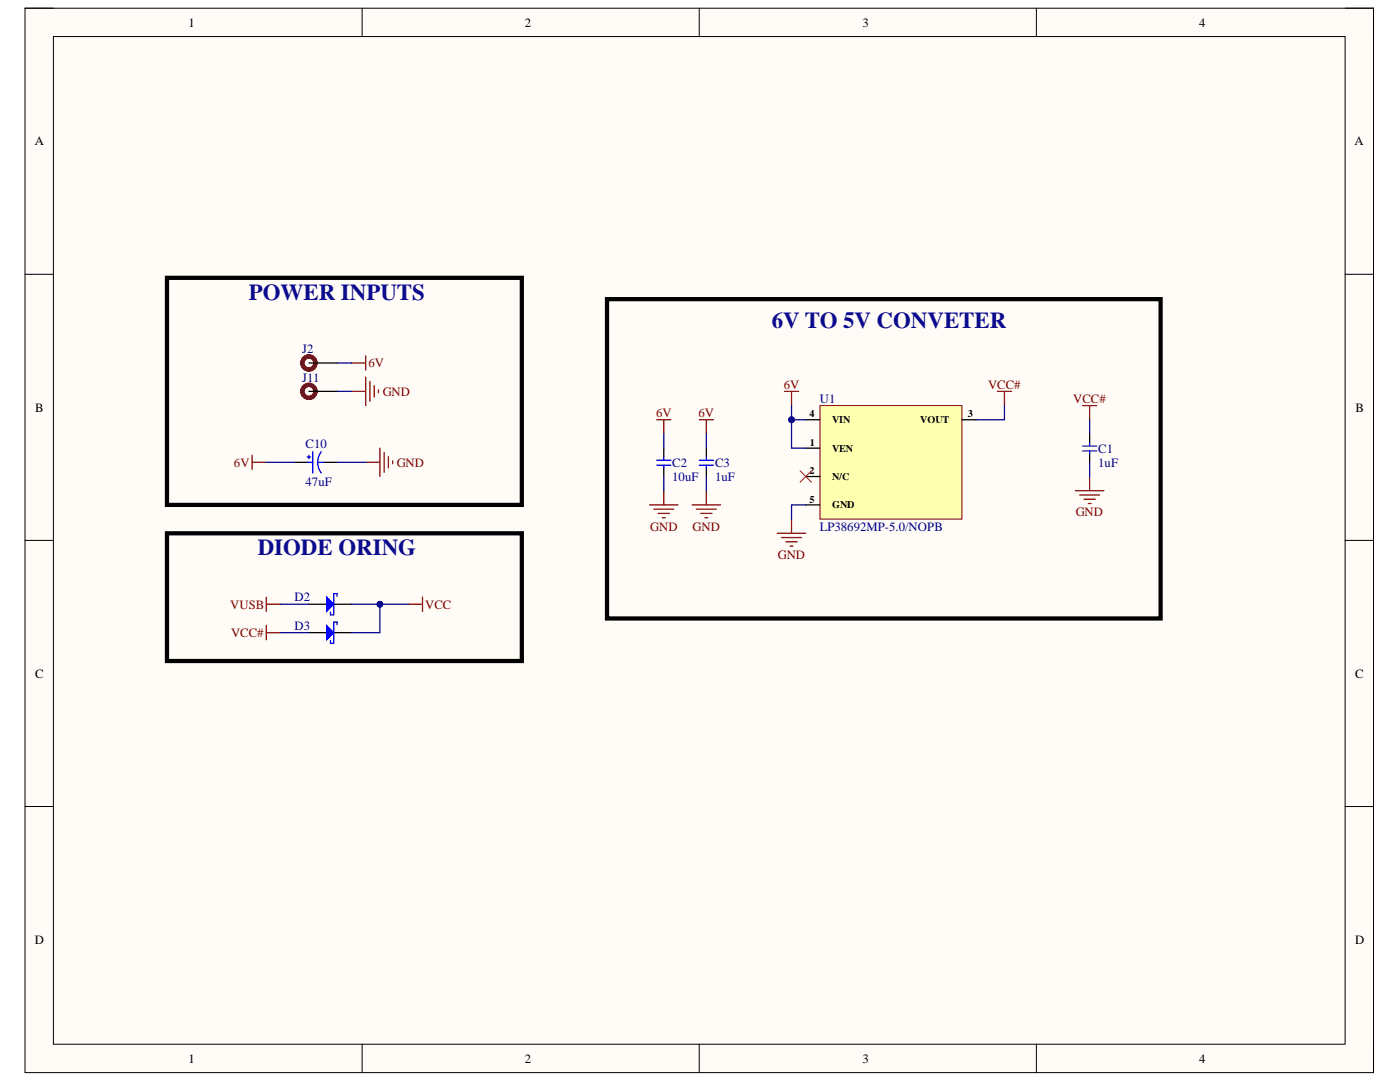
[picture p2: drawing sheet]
<svg xmlns="http://www.w3.org/2000/svg" width="279mm" height="216mm" viewBox="0 0 279 216" stroke-linecap="round" stroke-linejoin="round" font-family="sans-serif">
<path d="M5 1.6h269.1v212.4h-269.1z" fill-rule="evenodd" fill="#fffcf8"/>
<path d="M5 1.6h269.1v212.4h-269.1z" fill="none" stroke="#000" stroke-width=".2"/>
<path d="M10.7 7.3h257.7v201.1h-257.7z" fill-rule="evenodd" fill="#fffcf8"/>
<g fill="none" stroke="#000" stroke-width=".2">
<path d="M5 1.6h5.7M10.7 7.3h257.7v201.1h-257.7zM72.3 1.6v5.7M139.6 1.6v5.7M206.8 1.6v5.7M268.4 1.6h5.7v5.7M5 54.7h5.7M268.4 54.7h5.7M5 107.8h5.7M268.4 107.8h5.7M5 160.9h5.7M268.4 160.9h5.7"/>
<path d="M72.3 208.4v5.6M139.6 208.4v5.6M206.8 208.4v5.6M274.1 208.4v5.6"/>
</g>
<path d="M58.8 92.3h2.9M64.5 92.3h2.8M132.5 89.4v1.7M132.5 93.2v1.9M141 89.4v1.7M141 93.2v1.9M217.5 86.6v1.7M217.5 90.4v1.9" fill="none" stroke="#000" stroke-width=".25"/>
<g fill="none" stroke="#00f" stroke-width=".25">
<path d="M61.3 91.2h.7M61.4 92.3h1M61.7 90.8v.7M62.4 90.1v4.3M63.4 92.3h1.1M64.1 90.1a3.5 3.5 0 0 0 0 4.3M131.1 92.8h2.8M131.1 91.8h2.8M132.5 91.1v.6M132.5 92.8v.6M139.6 92.8h2.8M139.6 91.8h2.8"/>
<path d="M141 91.1v.6M141 92.8v.6M216 90h2.9M216 89h2.9M217.5 88.3v.6M217.5 90v.6"/>
</g>
<g fill="none" stroke="#800000" stroke-width=".25">
<path d="M70.1 72.4h2.9M70.1 78.1h2.9M73 71v2.8M73 75.3v5.6M73.8 76.1v4M74.7 77v2.2M75.5 77.8v.6M50.3 92.3h2.8M50.3 90.8v2.9M73 92.3h2.8M75.8 89.4v5.7M76.7 90.3v3.9"/>
<path d="M77.5 91.1v2.3M78.4 92v.5M131.1 83.8h2.8M132.5 83.8v2.8M132.5 97.9v2.8M139.6 83.8h2.8M141 83.8v2.8M141 97.9v2.8M214.6 97.9h5.7M215.5 98.8h3.9M216 80.9h2.9M216.3 99.6h2.3"/>
<path d="M217.5 80.9v2.9M217.5 95.1v2.8M129.6 100.7h5.7M130.5 101.6h4M131.3 102.4h2.3M132.2 103.3h.6M138.1 100.7h5.7M139 101.6h4M139.8 102.4h2.3M140.7 103.3h.6M217.2 100.5h.5"/>
</g>
<path d="M33.3 55.4h70.8v45.3h-70.8zM121.1 59.7h110.5v63.7h-110.5z" fill="none" stroke="#000" stroke-width=".85"/>
<path d="M163.6 80.9h28.4v22.7h-28.4z" fill-rule="evenodd" fill="#ffffb0"/>
<path d="M163.6 80.9h28.4v22.7h-28.4z" fill="none" stroke="#800000" stroke-width=".2"/>
<path d="M61.7 72.4h5.6M61.7 78.1h5.6M160.8 83.8h2.8M160.8 89.4h2.8M160.8 95.1h2.8M192 83.8h2.8M160.8 100.7h2.8M61.7 120.6h3.5M66.6 120.6h3.5" fill="none" stroke="#000" stroke-width=".25"/>
<g fill="none" stroke="#800000" stroke-width=".25">
<path d="M156.6 78.1h2.8M158 78.1v2.8M199 78.1h2.9M200.5 78.1v2.8M53.1 119.2v2.8M84.3 119.2v2.8M155.1 106.4h5.7M156 107.3h3.9M156.8 108.1h2.3M157.7 109h.5M158 103.6v2.8M53.1 124.8v2.9"/>
<path d="M53.1 120.6h2.9M53.1 126.2h2.9M81.5 120.6h2.8"/>
</g>
<path d="M159.7 93.9l2.2 2.3M161.9 93.9l-2.2 2.3" fill="none" stroke="#f00" stroke-width=".2"/>
<path d="M33.3 106.4h70.8v25.5h-70.8z" fill="none" stroke="#000" stroke-width=".85"/>
<g fill="none" stroke="#5b0f00" stroke-width=".85">
<circle cx="61.6" cy="72.4" r="1.3"/>
<circle cx="61.6" cy="78.1" r="1.3"/>
</g>
<path d="M65.2 119.2l1.4 1.4-1.4 1.4z" fill="#00f"/>
<path d="M65.2 119.2l1.4 1.4-1.4 1.4zM66.6 118.4v4.3M66.6 118.4h.7v.6M66 122.1v.6h.6" fill="none" stroke="#00f" stroke-width=".25"/>
<path d="M61.7 126.2h3.5M66.6 126.2h3.5" fill="none" stroke="#000" stroke-width=".25"/>
<path d="M65.2 124.8l1.4 1.4-1.4 1.5z" fill="#00f"/>
<path d="M65.2 124.8l1.4 1.4-1.4 1.5zM66 127.8v.6h.6M66.6 124.1v4.3M66.6 124.1h.7v.6" fill="none" stroke="#00f" stroke-width=".25"/>
<path d="M67.3 72.4h2.8M67.3 78.1h2.8M53.1 92.3h5.7M67.3 92.3h5.7M132.5 86.6v2.8M132.5 95.1v2.8M141 86.6v2.8M141 95.1v2.8M160.8 83.8h-2.8v5.6h2.8M217.5 83.8v2.8M217.5 92.3v2.8" fill="none" stroke="#000080" stroke-width=".25"/>
<circle cx="158" cy="83.8" r=".57" fill="#000080"/>
<circle cx="158" cy="83.8" r=".57" fill="none" stroke="#000080" stroke-width=".2"/>
<path d="M158 80.9v2.9" fill="none" stroke="#000080" stroke-width=".25"/>
<circle cx="158" cy="83.8" r=".57" fill="#000080"/>
<circle cx="158" cy="83.8" r=".57" fill="none" stroke="#000080" stroke-width=".2"/>
<path d="M200.5 80.9v2.9h-5.7M160.8 100.7h-2.8v2.9M56 120.6h5.7M70.1 120.6h5.7v5.6h-5.7" fill="none" stroke="#000080" stroke-width=".25"/>
<circle cx="75.8" cy="120.6" r=".57" fill="#000080"/>
<circle cx="75.8" cy="120.6" r=".57" fill="none" stroke="#000080" stroke-width=".2"/>
<path d="M75.8 120.6h5.7" fill="none" stroke="#000080" stroke-width=".25"/>
<circle cx="75.8" cy="120.6" r=".57" fill="#000080"/>
<circle cx="75.8" cy="120.6" r=".57" fill="none" stroke="#000080" stroke-width=".2"/>
<path d="M56 126.2h5.7" fill="none" stroke="#000080" stroke-width=".25"/>
<g font-size="4.6" fill="#0b0b8e">
<text x="49.7" y="59.8">POWER INPUTS</text>
<text x="154" y="65.5">6V TO 5V CONVETER</text>
<text x="51.4" y="110.8">DIODE ORING</text>
</g>
<g font-size="2.5">
<text x="37.6" y="5.3">1</text>
<text x="104.7" y="5.3">2</text>
<text x="172.1" y="5.3">3</text>
<text x="239.3" y="5.3">4</text>
<text x="6.9" y="29">A</text>
<text x="270.4" y="29">A</text>
<text x="7" y="82.1">B</text>
<text x="270.5" y="82.1">B</text>
<text x="7" y="135.2">C</text>
<text x="270.4" y="135.2">C</text>
<text x="6.9" y="188.3">D</text>
<text x="270.4" y="188.3">D</text>
<text x="37.6" y="212.1">1</text>
<text x="104.7" y="212.1">2</text>
<text x="172.1" y="212.1">3</text>
<text x="239.3" y="212.1">4</text>
</g>
<g font-size="2.5" fill="#000080">
<text x="60.3" y="70.5">J2</text>
<text x="60.3" y="76.2">J11</text>
<text x="163.6" y="80.3">U1</text>
<text x="61" y="89.3">C10</text>
<text x="134.2" y="93.1">C2</text>
<text x="134.2" y="96">10uF</text>
<text x="142.7" y="93.1">C3</text>
<text x="142.7" y="96">1uF</text>
<text x="219.2" y="90.3">C1</text>
<text x="219.2" y="93.1">1uF</text>
<text x="61" y="96.9">47uF</text>
<text x="163.6" y="105.9">LP38692MP-5.0/NOPB</text>
<text x="58.8" y="120">D2</text>
<text x="58.8" y="125.7">D3</text>
</g>
<g font-size="2.5" fill="#800000">
<text x="73.5" y="73.3">6V</text>
<text x="156.4" y="77.5">6V</text>
<text x="197.2" y="77.5">VCC#</text>
<text x="76.4" y="79">GND</text>
<text x="130.9" y="83.2">6V</text>
<text x="139.4" y="83.2">6V</text>
<text x="214.2" y="80.3">VCC#</text>
<text x="46.7" y="93.1">6V</text>
<text x="79.2" y="93.1">GND</text>
<text x="129.8" y="105.9">GND</text>
<text x="138.2" y="105.9">GND</text>
<text x="214.7" y="103">GND</text>
<text x="155.2" y="111.5">GND</text>
<text x="45.9" y="121.4">VUSB</text>
<text x="84.8" y="121.4">VCC</text>
<text x="46.1" y="127.1">VCC#</text>
</g>
<g font-size="2">
<text x="161.6" y="83.3">4</text>
<text x="193.1" y="83.3">3</text>
<text x="161.7" y="89">1</text>
<text x="166.1" y="84.5">VIN</text>
<text x="183.6" y="84.5">VOUT</text>
<text x="161.6" y="94.6">2</text>
<text x="166.1" y="90.1">VEN</text>
<text x="166.1" y="95.8">N/C</text>
<text x="161.6" y="100.3">5</text>
<text x="166.1" y="101.4">GND</text>
</g>
</svg>
